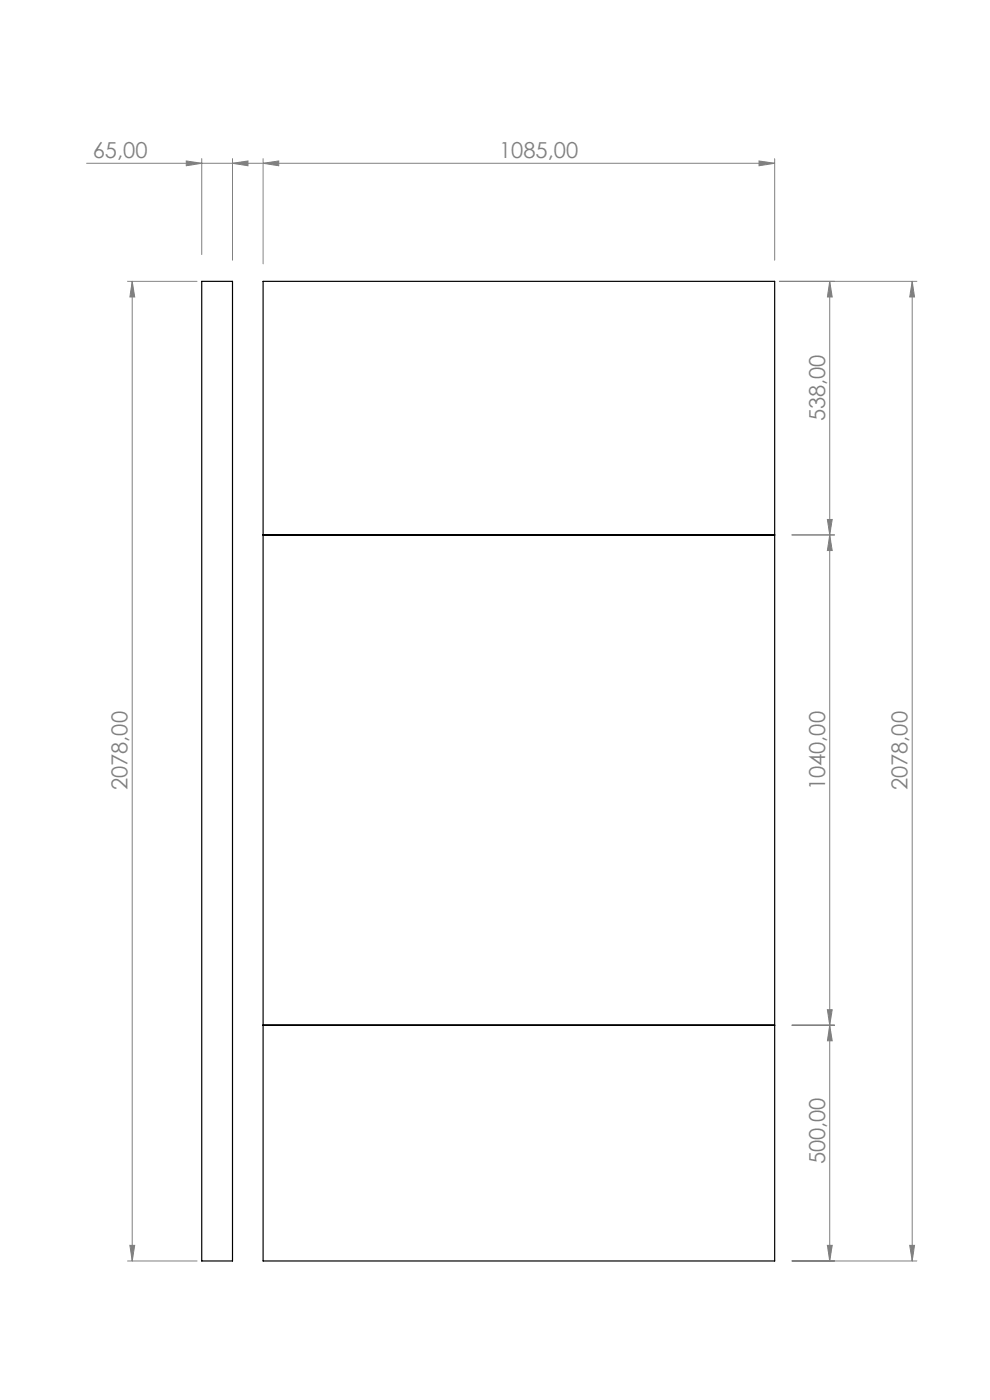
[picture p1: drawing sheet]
<svg xmlns="http://www.w3.org/2000/svg" width="210mm" height="297mm" viewBox="0 0 210 297" stroke-linecap="round" stroke-linejoin="round" font-family="sans-serif">
<g fill="none" stroke="#808080" stroke-width=".21">
<path d="M18.4 34.6h37.3M39.5 34.1l3.3 .5-3.3 .6zM42.8 33.7v20.3M49.3 34.6l3.3-.5v1.1zM49.3 33.7v21.5M55.8 34.6l3.3-.5v1.1zM55.8 34.6h108.5M55.8 33.7v22.3M161 34.1l3.3 .5-3.3 .6zM164.3 33.7v21.5M27.1 59.7h14.7M28 59.7v207.8"/>
<path d="M28 59.7l.6 3.3h-1zM165.3 59.7h29.2M176 59.7l.5 3.3h-1zM176 59.7v207.8M193.5 59.7l.5 3.3h-1zM193.5 59.7v207.8M168 113.5h9M175.5 110.2h1l-.5 3.3zM176 113.5l.5 3.3h-1zM168 217.5h9M175.5 214.2h1l-.5 3.3zM176 217.5l.5 3.3h-1z"/>
<path d="M27.1 267.5h14.7M27.6 264.2h1l-.6 3.3zM168 267.5h26.5M175.5 264.2h1l-.5 3.3zM193 264.2h1l-.5 3.3z"/>
</g>
<g fill="#808080">
<path d="M39.5 34.1l3.3 .5-3.3 .6zM49.3 34.6l3.3-.5v1.1z"/>
<path d="M175.5 110.2h1l-.5 3.3zM176 59.7l.5 3.3h-1z"/>
<path d="M175.5 214.2h1l-.5 3.3zM176 113.5l.5 3.3h-1zM175.5 264.2h1l-.5 3.3zM176 217.5l.5 3.3h-1zM27.6 264.2h1l-.6 3.3zM28 59.7l.6 3.3h-1zM193 264.2h1l-.5 3.3zM193.5 59.7l.5 3.3h-1z"/>
<path d="M55.8 34.6l3.3-.5v1.1zM161 34.1l3.3 .5-3.3 .6z"/>
</g>
<path d="M42.8 59.7h6.5v207.8h-6.5zM55.8 59.7h108.5v207.8h-108.5zM55.8 113.5h108.5M55.8 217.5h108.5" fill="none" stroke="#000" stroke-width=".25"/>
<g font-size="4.7" fill="#808080">
<text x="19.7" y="33.6">65,00</text>
<text x="105.8" y="33.6">1085,00</text>
<text x="175" y="89.4" transform="rotate(-90 175 89.4)">538,00</text>
<text x="27.1" y="167.7" transform="rotate(-90 27.1 167.7)">2078,00</text>
<text x="175" y="167.7" transform="rotate(-90 175 167.7)">1040,00</text>
<text x="192.5" y="167.7" transform="rotate(-90 192.5 167.7)">2078,00</text>
<text x="175" y="247" transform="rotate(-90 175 247)">500,00</text>
</g>
</svg>
